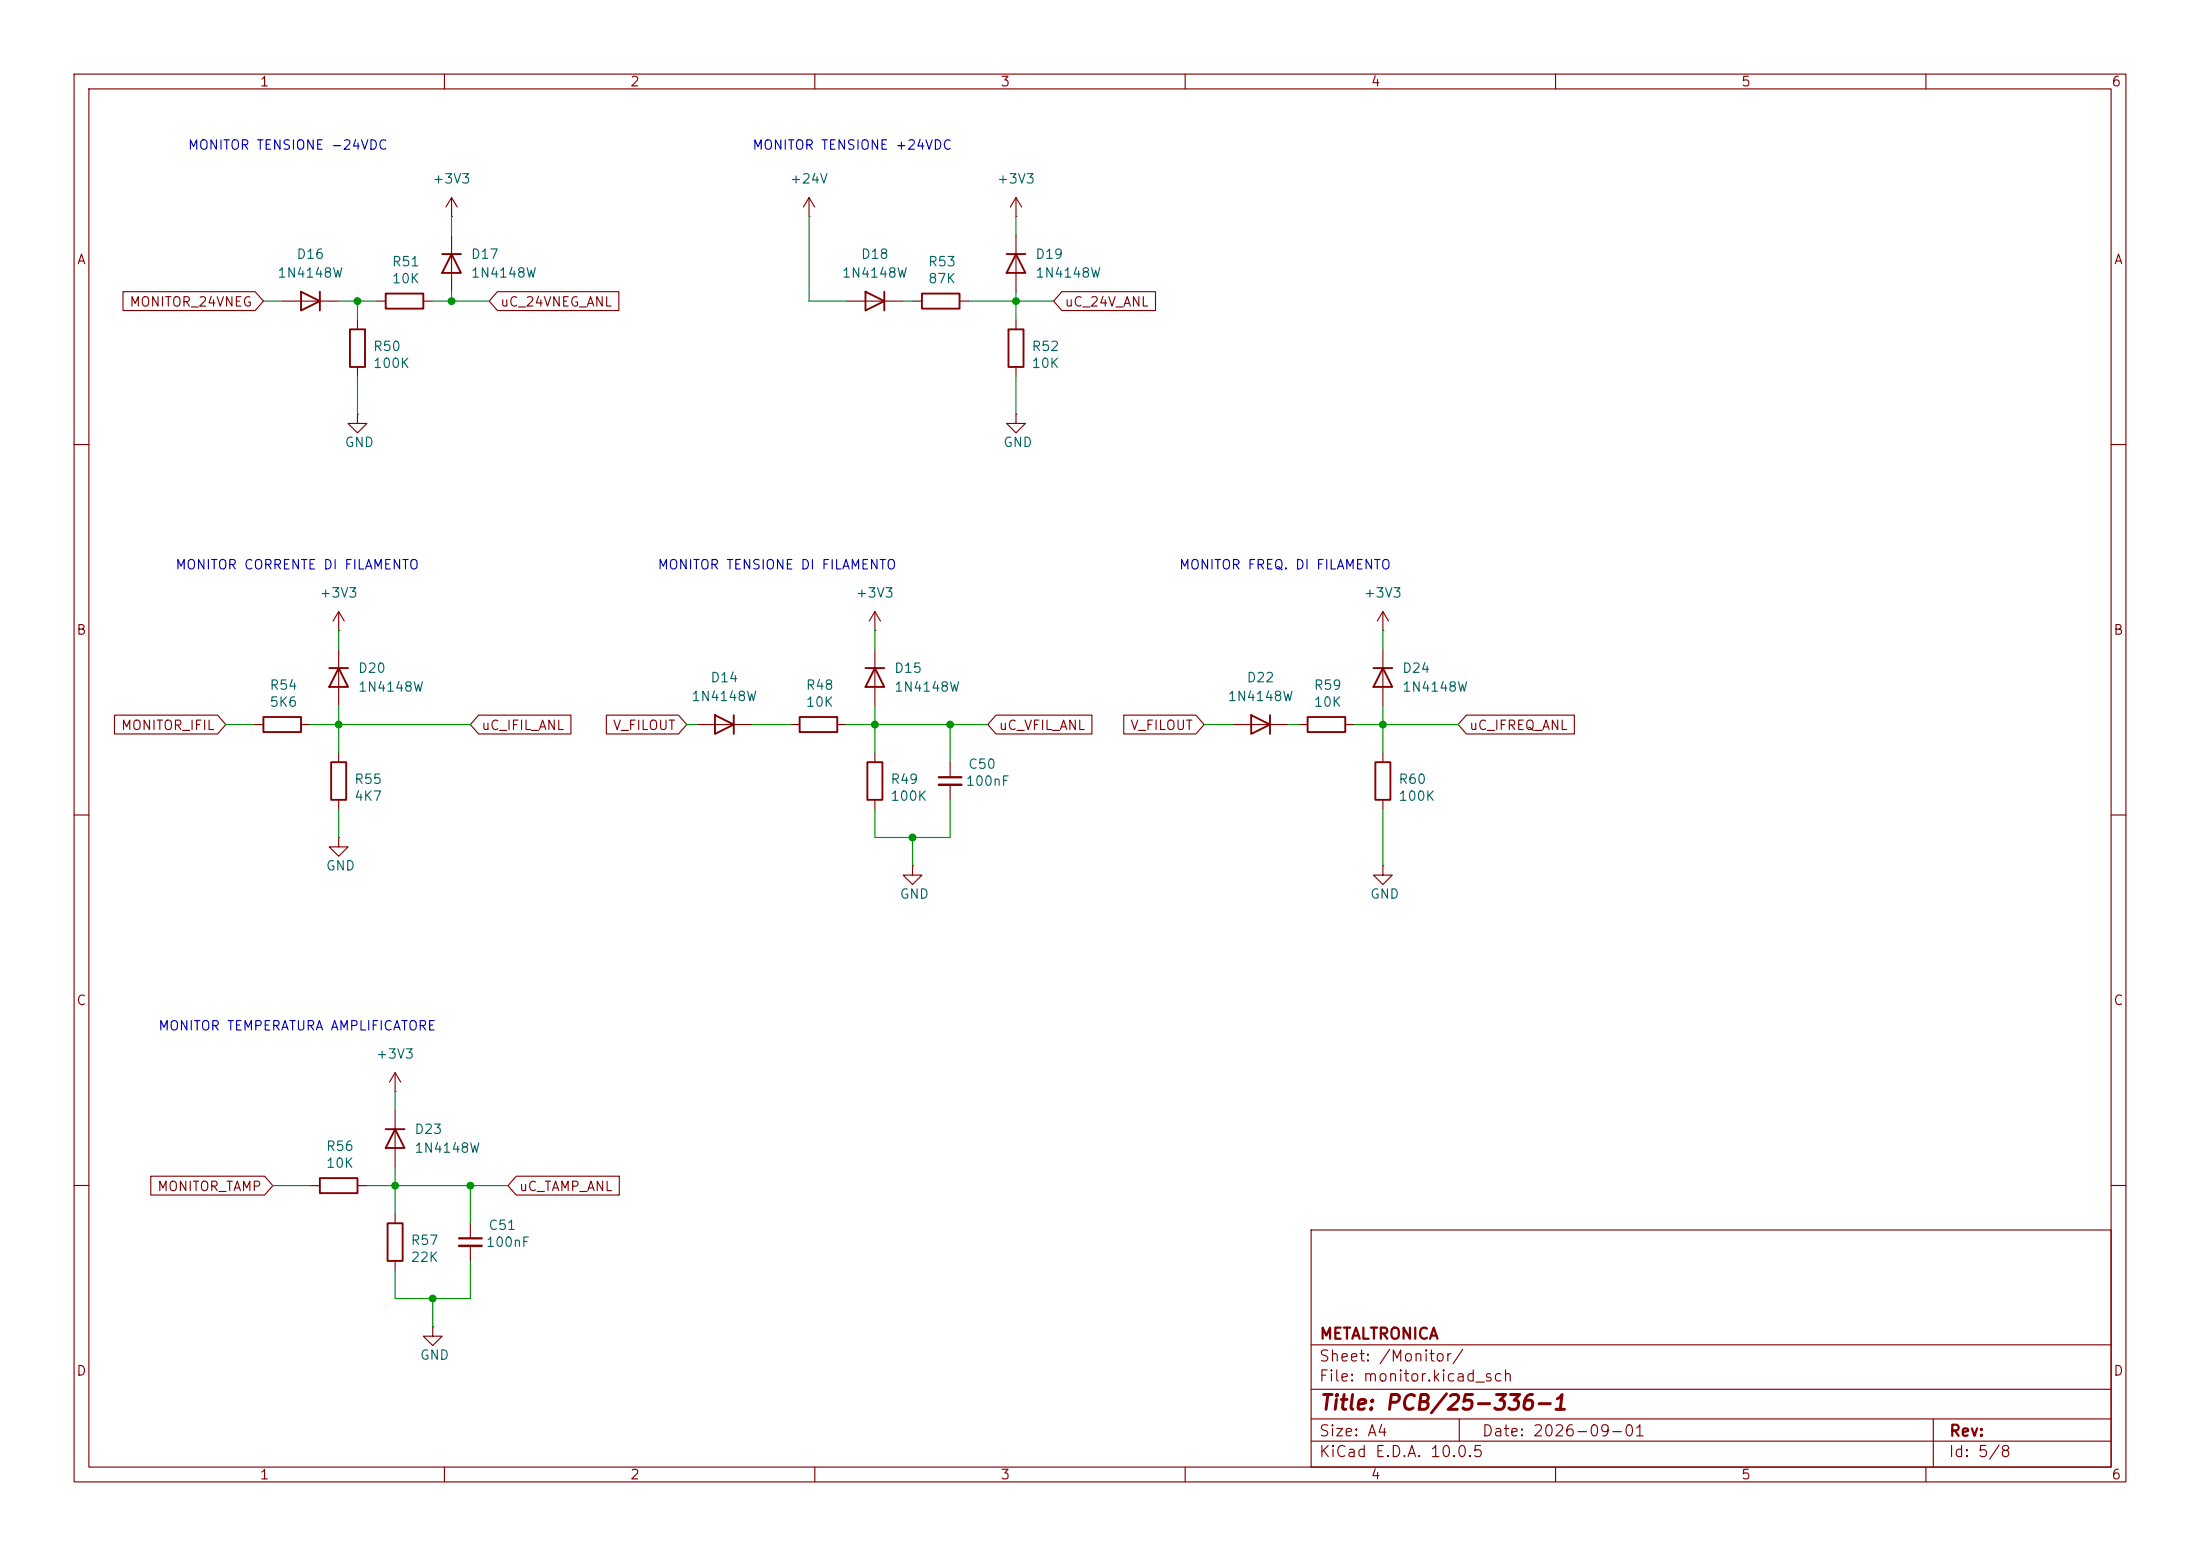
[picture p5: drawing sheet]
<svg xmlns="http://www.w3.org/2000/svg" width="297mm" height="210mm" viewBox="0 0 297 210" stroke-linecap="round" stroke-linejoin="round" font-family="sans-serif">
<g fill="none" stroke="#840000" stroke-width=".15">
<path d="M10 10h277v190h-277zM12 12h273v186h-273zM60 10v2M110 10v2M160 10v2M210 10v2M260 10v2M16.6 39.4h17.8l1.2 1.2-1.2 1.3h-17.8zM61 29.2h.1M61 26.7l-.8 1.2M61 26.7l.7 1.2M61 26.7v2.5"/>
<path d="M61 31.8v7.6M67.2 39.4h16.3v2.5h-16.3l-1.2-1.3zM109.2 29.2h.1M109.2 26.7l-.7 1.2M109.2 26.7l.8 1.2M109.2 26.7v2.5M137.2 29.2h.1M137.2 26.7v2.5M137.2 31.8v7.6M137.2 26.7l-.8 1.2M137.2 26.7l.7 1.2M143.4 39.4h12.6v2.5h-12.6l-1.2-1.3z"/>
<path d="M38.1 40.6h7.6M48.3 55.9v1.3h1.2l-1.2 1.2-1.3-1.2h1.3M48.3 55.9h.1M48.3 43.2v1.3M48.3 49.5v1.3M50.8 40.6h1.3M57.1 40.6h1.3M114.3 40.6h7.6M123.2 40.6h1.3M129.5 40.6h1.3M137.2 55.9v1.3h1.2l-1.2 1.2-1.3-1.2h1.3M137.2 55.9h.1"/>
<path d="M137.2 43.2v1.3M137.2 49.5v1.3M10 60h2M285 60h2M15.5 96.5h13.9l1.1 1.3-1.1 1.3h-13.9zM34.3 97.8h1.3M40.6 97.8h1.3M45.7 85.1h.1M45.7 82.6l-.7 1.2M45.7 82.6l.8 1.2M45.7 82.6v2.5M45.7 87.6v7.7"/>
<path d="M64.6 96.5h12.5v2.6h-12.5l-1.1-1.3zM81.9 96.5h9.7l1.1 1.3-1.1 1.3h-9.7zM94 97.8h7.6M106.7 97.8h1.2M113 97.8h1.3M118.1 85.1h.1M118.1 82.6l-.8 1.2M118.1 82.6l.8 1.2M118.1 82.6v2.5M118.1 87.6v7.7M134.5 96.5h12.9v2.6h-12.9l-1.2-1.3zM151.7 96.5h9.7l1.2 1.3-1.2 1.3h-9.7z"/>
<path d="M166.4 97.8h7.6M175.3 97.8h1.2M181.6 97.8h1.3M186.7 85.1h.1M186.7 82.6v2.5M186.7 87.6v7.7M186.7 82.6l-.8 1.2M186.7 82.6l.8 1.2M198 96.5h14.5v2.6h-14.5l-1.2-1.3zM10 110h2M45.7 113v1.3h1.3l-1.3 1.3-1.3-1.3h1.3M45.7 113h.1"/>
<path d="M45.7 101.6v1.3M45.7 108v1.2M118.1 101.6v1.3M118.1 108v1.2M123.2 116.8v1.3h1.3l-1.3 1.3-1.3-1.3h1.3M123.2 116.8h.1M128.3 102.9v2M128.3 105.9v2.1M186.7 116.8v1.3h1.3l-1.3 1.3-1.3-1.3h1.3M186.7 116.8h.1M186.7 101.6v1.3M186.7 108v1.2"/>
<path d="M285 110h2M20.4 158.7h15.3l1.1 1.3-1.1 1.3h-15.3zM53.3 147.3h.1M53.3 144.8v2.5M53.3 149.9v7.6M53.3 144.8l-.7 1.3M53.3 144.8l.8 1.3M69.7 158.7h13.9v2.6h-13.9l-1.1-1.3zM10 160h2M41.9 160h1.3M48.3 160h1.2M53.3 163.8v1.3"/>
<path d="M53.3 170.2v1.3M58.4 179.1v1.2h1.3l-1.3 1.3-1.3-1.3h1.3M58.4 179.1h.1M63.5 165.1v2M63.5 168.1v2.1M177 166h108v32h-108zM285 160h2M60 198v2M110 198v2M160 198v2M177 194.5h108M177 191.5h108"/>
<path d="M177 187.5h108M177 181.5h108M197 191.5v3M210 198v2M260 198v2M261 191.5v6.5"/>
</g>
<g fill="none" stroke="#840000" stroke-width=".25">
<path d="M40.6 39.4l2.6 1.2-2.6 1.3zM43.2 39.4v2.5M52.1 39.6h5v2.1h-5zM59.7 34.3h2.5M61 34.3l1.2 2.5h-2.5zM116.8 39.4l2.6 1.2-2.6 1.3zM119.4 39.4v2.5M124.5 39.6h5v2.1h-5zM135.9 34.3h2.5M137.2 34.3l1.2 2.5h-2.5zM47.2 44.5h2.1v5h-2.1zM136.1 44.5h2.1v5h-2.1z"/>
<path d="M35.6 96.8h5v2h-5zM44.4 90.2h2.6M45.7 90.2l1.3 2.5h-2.6zM96.5 96.5l2.6 1.3-2.6 1.3zM99.1 96.5v2.6M107.9 96.8h5.1v2h-5.1zM116.8 90.2h2.6M118.1 90.2l1.3 2.5h-2.6zM168.9 96.5l2.5 1.3-2.5 1.3zM171.4 96.5v2.6M176.5 96.8h5.1v2h-5.1zM185.4 90.2h2.6"/>
<path d="M186.7 90.2l1.3 2.5h-2.6zM44.7 102.9h2v5.1h-2zM117.1 102.9h2v5.1h-2zM185.7 102.9h2v5.1h-2zM43.2 159h5.1v2h-5.1zM52.1 152.4h2.5M53.3 152.4l1.3 2.5h-2.5zM52.3 165.1h2.1v5.1h-2.1z"/>
</g>
<path d="M126.7 104.9h3.1M62 167.1h3" fill="none" stroke="#840000" stroke-width=".3"/>
<path d="M126.7 105.9h3.1M62 168.1h3" fill="none" stroke="#840000" stroke-width=".33"/>
<g fill="none" stroke="#009600" stroke-width=".15">
<path d="M61 29.2v2.6M61 39.4v1.2M109.2 29.2v11.4h5.1M137.2 29.2v2.6M137.2 39.4v3.8M35.6 40.6h2.5M45.7 40.6h5.1M48.3 40.6v2.6M48.3 50.8v5.1M58.4 40.6h7.6M121.9 40.6h1.3M130.8 40.6h11.4"/>
<path d="M137.2 50.8v5.1M30.5 97.8h3.8M41.9 97.8h21.6M45.7 85.1v2.5M45.7 95.3v6.3M92.7 97.8h1.3M101.6 97.8h5.1M114.3 97.8h19M118.1 85.1v2.5M118.1 95.3v6.3M128.3 97.8v5.1M162.6 97.8h3.8"/>
<path d="M174 97.8h1.3M182.9 97.8h13.9M186.7 85.1v2.5M186.7 95.3v6.3M45.7 109.2v3.8M123.2 113v3.8M128.3 108v5h-10.2v-3.8M186.7 109.2v7.6M53.3 147.3v2.6M53.3 157.5v6.3M36.8 160h5.1M49.5 160h19.1"/>
<path d="M58.4 175.3v3.8M63.5 170.2v5.1h-10.2v-3.8M63.5 160v5.1"/>
</g>
<g fill="#009600" stroke="#009600" stroke-width=".14">
<circle cx="48.3" cy="40.6" r=".46"/>
<circle cx="61" cy="40.6" r=".46"/>
<circle cx="45.7" cy="97.8" r=".46"/>
<circle cx="118.1" cy="97.8" r=".46"/>
<circle cx="137.2" cy="40.6" r=".46"/>
<circle cx="128.3" cy="97.8" r=".46"/>
<circle cx="123.2" cy="113" r=".46"/>
<circle cx="186.7" cy="97.8" r=".46"/>
<circle cx="53.3" cy="160" r=".46"/>
<circle cx="58.4" cy="175.3" r=".46"/>
<circle cx="63.5" cy="160" r=".46"/>
</g>
<text font-size="2" fill="#840000" x="178" y="190.8">Title: PCB/25-336-1</text>
<g font-size="1.5" fill="#840000">
<text x="178" y="184.1">Sheet: /Monitor/</text>
<text x="178" y="181.1">METALTRONICA</text>
<text x="178" y="186.8">File: monitor.kicad_sch</text>
<text x="178" y="197">KiCad E.D.A. 10.0.5</text>
<text x="178" y="194.2">Size: A4</text>
<text x="200" y="194.2">Date: 2026-09-01</text>
<text x="263" y="197">Id: 5/8</text>
<text x="263" y="194.2">Rev:</text>
</g>
<g font-size="1.3" fill="#840000">
<text x="35" y="12">1</text>
<text x="85" y="12">2</text>
<text x="135" y="12">3</text>
<text x="185" y="12">4</text>
<text x="235" y="12">5</text>
<text x="285" y="12">6</text>
<text x="10.3" y="36">A</text>
<text x="285.3" y="36">A</text>
<text x="17.4" y="41.7">MONITOR_24VNEG</text>
<text x="67.4" y="41.7">uC_24VNEG_ANL</text>
<text x="143.6" y="41.7">uC_24V_ANL</text>
<text x="10.2" y="86">B</text>
<text x="285.2" y="86">B</text>
<text x="16.2" y="98.8">MONITOR_IFIL</text>
<text x="64.9" y="98.8">uC_IFIL_ANL</text>
<text x="82.6" y="98.8">V_FILOUT</text>
<text x="134.8" y="98.8">uC_VFIL_ANL</text>
<text x="152.5" y="98.8">V_FILOUT</text>
<text x="198.3" y="98.8">uC_IFREQ_ANL</text>
<text x="10.2" y="136">C</text>
<text x="285.2" y="136">C</text>
<text x="21.1" y="161.1">MONITOR_TAMP</text>
<text x="70" y="161.1">uC_TAMP_ANL</text>
<text x="10.2" y="186">D</text>
<text x="285.2" y="186">D</text>
<text x="35" y="200">1</text>
<text x="85" y="200">2</text>
<text x="135" y="200">3</text>
<text x="185" y="200">4</text>
<text x="235" y="200">5</text>
<text x="285" y="200">6</text>
</g>
<g font-size="1.3" fill="#0000c2">
<text x="25.3" y="20.5">MONITOR TENSIONE -24VDC</text>
<text x="101.5" y="20.5">MONITOR TENSIONE +24VDC</text>
<text x="23.6" y="77.2">MONITOR CORRENTE DI FILAMENTO</text>
<text x="88.7" y="77.2">MONITOR TENSIONE DI FILAMENTO</text>
<text x="159.1" y="77.2">MONITOR FREQ. DI FILAMENTO</text>
<text x="21.3" y="139.4">MONITOR TEMPERATURA AMPLIFICATORE</text>
</g>
<g font-size="1.3" fill="#006464">
<text x="58.3" y="25.1">+3V3</text>
<text x="106.6" y="25.1">+24V</text>
<text x="134.5" y="25.1">+3V3</text>
<text x="39.9" y="35.3">D16</text>
<text x="63.5" y="35.3">D17</text>
<text x="116.1" y="35.3">D18</text>
<text x="139.7" y="35.3">D19</text>
<text x="37.4" y="37.8">1N4148W</text>
<text x="52.8" y="36.3">R51</text>
<text x="52.8" y="38.6">10K</text>
<text x="63.5" y="37.8">1N4148W</text>
<text x="113.6" y="37.8">1N4148W</text>
<text x="125.2" y="36.3">R53</text>
<text x="125.2" y="38.6">87K</text>
<text x="139.7" y="37.8">1N4148W</text>
<text x="50.3" y="47.7">R50</text>
<text x="139.2" y="47.7">R52</text>
<text x="50.3" y="50">100K</text>
<text x="139.2" y="50">10K</text>
<text x="46.5" y="60.7">GND</text>
<text x="135.4" y="60.7">GND</text>
<text x="43.1" y="81">+3V3</text>
<text x="115.4" y="81">+3V3</text>
<text x="184" y="81">+3V3</text>
<text x="36.3" y="93.4">R54</text>
<text x="36.3" y="95.7">5K6</text>
<text x="48.2" y="91.1">D20</text>
<text x="48.2" y="93.7">1N4148W</text>
<text x="93.2" y="94.9">1N4148W</text>
<text x="95.8" y="92.4">D14</text>
<text x="108.7" y="93.4">R48</text>
<text x="108.7" y="95.7">10K</text>
<text x="120.6" y="91.1">D15</text>
<text x="120.6" y="93.7">1N4148W</text>
<text x="165.6" y="94.9">1N4148W</text>
<text x="168.2" y="92.4">D22</text>
<text x="177.3" y="93.4">R59</text>
<text x="177.3" y="95.7">10K</text>
<text x="189.2" y="91.1">D24</text>
<text x="189.2" y="93.7">1N4148W</text>
<text x="47.7" y="106.1">R55</text>
<text x="120.1" y="106.1">R49</text>
<text x="130.3" y="106.4">100nF</text>
<text x="130.6" y="104.1">C50</text>
<text x="188.7" y="106.1">R60</text>
<text x="47.7" y="108.4">4K7</text>
<text x="120.1" y="108.4">100K</text>
<text x="188.7" y="108.4">100K</text>
<text x="43.9" y="117.8">GND</text>
<text x="121.4" y="121.6">GND</text>
<text x="184.9" y="121.6">GND</text>
<text x="50.7" y="143.2">+3V3</text>
<text x="43.9" y="155.6">R56</text>
<text x="55.9" y="153.4">D23</text>
<text x="55.9" y="155.9">1N4148W</text>
<text x="43.9" y="157.9">10K</text>
<text x="65.8" y="166.3">C51</text>
<text x="55.4" y="168.3">R57</text>
<text x="55.4" y="170.6">22K</text>
<text x="65.5" y="168.6">100nF</text>
<text x="56.6" y="183.8">GND</text>
</g>
</svg>
